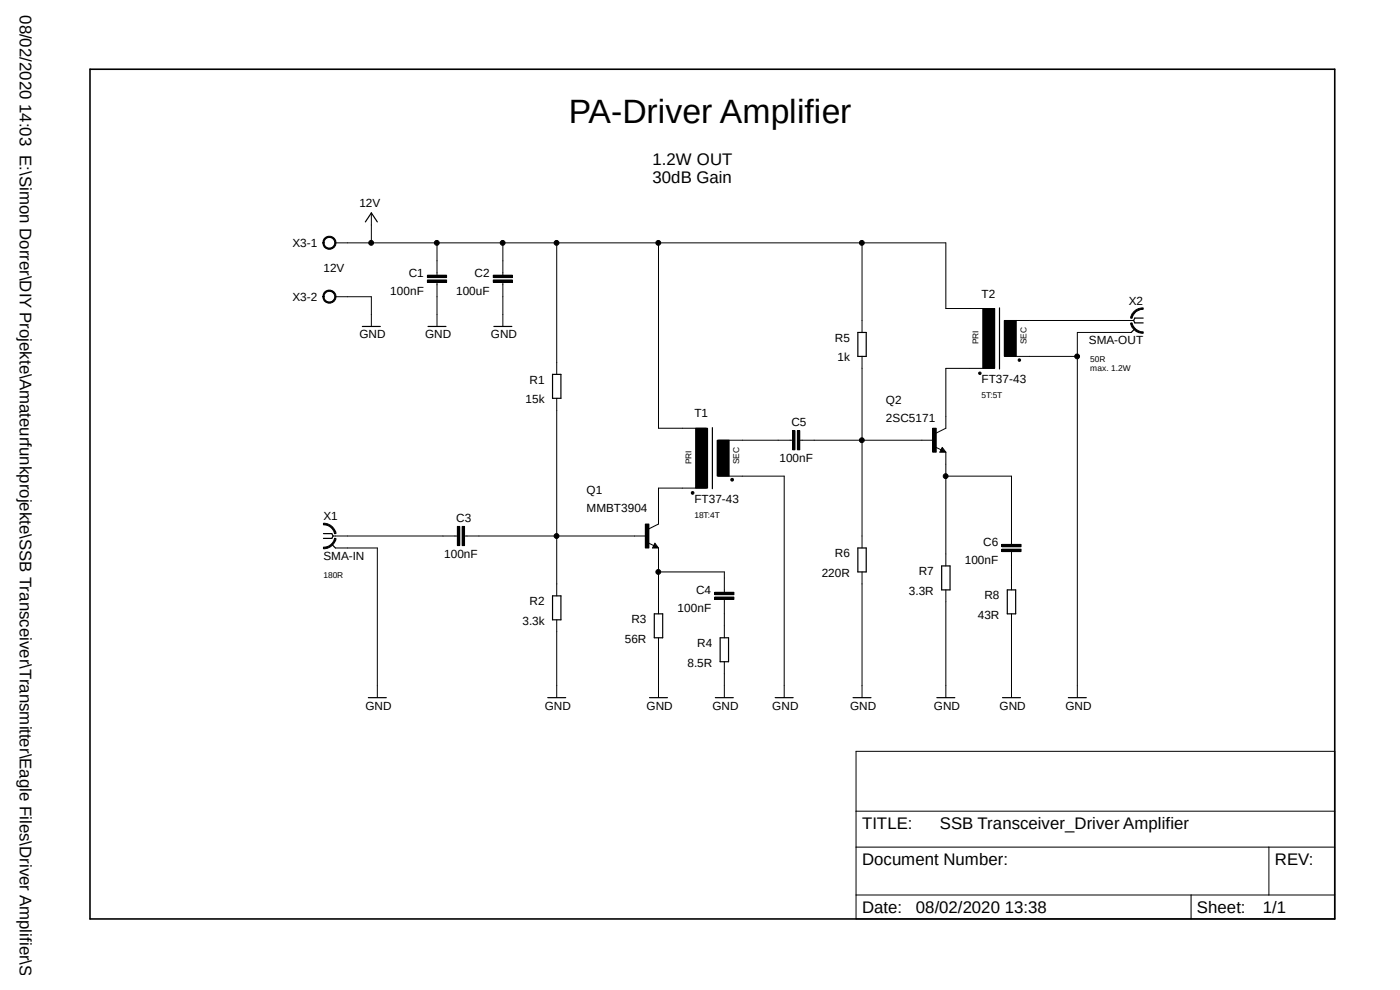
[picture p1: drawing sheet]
<svg xmlns="http://www.w3.org/2000/svg" width="297mm" height="210mm" viewBox="0 0 297 210" stroke-linecap="round" stroke-linejoin="round" font-family="sans-serif">
<path d="M18.5 14.4l265 181.1M283.5 14.4l-265 181.1" fill="none" stroke="#fff" stroke-width=".21"/>
<path d="M19.1 14.7h264.1v180.2h-264.1z" fill="none" stroke="#000" stroke-width=".34"/>
<g fill="none" stroke="#000" stroke-width=".21">
<path d="M68.8 50.6a1.41 1.41 0 0 1 2.2 0 1.41 1.41 0 0 1-.6 2.2 1.41 1.41 0 0 1-1.9-1.3h.2a1.14 1.14 0 0 1 1.5-1.1 1.14 1.14 0 0 1 .6 1.8 1.14 1.14 0 0 1-1.8 0l-.3-.7h-.2zM71.2 51.5h129.5v13.9h10.1M78.8 45.2v6.3M90.7 58.4h4v.5h-4zM90.7 59.4h4v.5h-4zM92.7 51.5v6.9M92.7 59.9v9.4M104.6 58.4h4.1v.5h-4.1zM104.6 59.4h4.1v.5h-4.1zM106.7 51.5v6.9M106.7 59.9v9.4M118.1 51.5v27.9"/>
<path d="M139.7 51.5v39.3h10.2M182.9 51.5v19M68.8 62a1.41 1.41 0 0 1 2.2 .1 1.41 1.41 0 0 1-.6 2.1 1.41 1.41 0 0 1-1.9-1.3h.2a1.14 1.14 0 0 1 1.5-1 1.14 1.14 0 0 1 .6 1.7 1.14 1.14 0 0 1-1.8 .1l-.3-.8h-.2zM71.2 62.9h7.6v6.4M182.9 75.6v40.6M207.7 79h.4v.4h-.4zM208.5 65.4h2.5v12.7h-2.5zM210.8 78.1h-10.1v12.7l-2.1 1.1M213.1 68h2.5v7.6h-2.5zM213.3 75.6h15.3M213.3 68h27.2M216.1 76.2h.4v.4h-.4z"/>
<path d="M239.9 68.5h.3a2.46 2.46 0 0 0 2.3 1.9v.3a2.57 2.57 0 0 1-2.6-2.2zM240 70.5h-11.4v77.5M240.6 66.1a2.55 2.55 0 0 1 1.9-.8v.3a2.35 2.35 0 0 0-2.3 1.9h-.3v-.3zM118.1 84.5v41.9M147.6 90.8h2.5v12.7h-2.5zM152.1 93.4h2.6v7.6h-2.6zM152.4 93.4h15.7M168.1 91.4h.6v4h-.6zM169.2 91.4h.5v4h-.5zM169.7 93.4h28.4M197.9 90.8h.7v5.1h-.7zM198.4 94.8l1.2 .6"/>
<path d="M199.9 94.9l.8 1h-1.3zM200.7 95.9v24.2M68.6 116.1a2.35 2.35 0 0 0 2.4-1.9l.3 .1a2.69 2.69 0 0 1-2.7 2.1zM68.6 111a2.68 2.68 0 0 1 2.7 2.2h-.3a2.35 2.35 0 0 0-2.4-1.9zM70.7 113.7h26.3M71.2 116.2h8.9v31.8M97 111.7h.5v4h-.5zM98 111.7h.6v4h-.6zM98.6 113.7h38.6M136.9 111.2h.8v5h-.8zM137.5 115.1l1.2 .6M138.9 115.2l.8 1h-1.3z"/>
<path d="M139.7 116.2v14M149.9 103.5h-10.2v7.7l-2 1M152.4 101h14v47M200.7 101h13.9v14.5M212.6 115.5h4v.5h-4zM212.6 116.5h4v.5h-4zM214.6 117v8.1M118.1 131.5v16.5M139.7 135.3v12.7M139.7 121.3h14v4.3M151.6 125.6h4.1v.6h-4.1zM151.6 126.7h4.1v.5h-4.1z"/>
<path d="M153.7 127.2v8.1M182.9 121.3v26.7M200.7 125.1v22.9M214.6 130.2v17.8M153.7 140.4v7.6M181.6 159.4h101.6v35.5h-101.6zM181.6 179.7h101.6M181.6 172.1h101.6M269.2 179.7v10.2M181.6 189.9h101.6M252.7 189.9v5"/>
<circle cx="78.7" cy="51.5" r=".51"/>
<circle cx="92.7" cy="51.5" r=".51"/>
<circle cx="106.6" cy="51.5" r=".51"/>
<circle cx="118.1" cy="51.5" r=".51"/>
<circle cx="139.7" cy="51.5" r=".51"/>
<circle cx="182.8" cy="51.5" r=".51"/>
<circle cx="228.5" cy="75.6" r=".51"/>
<circle cx="182.8" cy="93.4" r=".51"/>
<circle cx="118.1" cy="113.7" r=".51"/>
<circle cx="146.9" cy="104.6" r=".3"/>
<circle cx="155.3" cy="101.8" r=".3"/>
<circle cx="200.6" cy="101" r=".51"/>
<circle cx="139.7" cy="121.3" r=".51"/>
</g>
<g fill="none" stroke="#000" stroke-width=".25">
<path d="M77.5 47.1l1.3-1.9 1.3 1.9M76.9 69.3h3.8M90.8 69.3h3.8M104.8 69.3h3.8M117.2 79.4h1.8v5.1h-1.8zM182 70.5h1.8v5.1h-1.8zM212 65.3v13M240.7 69.8l-.7 .7M242.5 67.5h-1.8l-.2 .5 .2 .5h1.8M151.1 90.7v13M199.9 95.4l.1 .3h-.4l.3-.5 .5 .6h-.8M68.6 113.2h1.8l.3 .5-.3 .5h-1.8"/>
<path d="M70.4 115.5l.8 .7M138.9 115.7l.2 .3h-.4l.2-.5 .5 .6h-.7M182 116.2h1.8v5.1h-1.8zM117.2 126.4h1.8v5.1h-1.8zM138.8 130.2h1.8v5.1h-1.8zM152.8 135.3h1.8v5.1h-1.8zM199.8 120.1h1.7v5h-1.7zM213.7 125.1h1.8v5.1h-1.8zM78.1 148h3.9M116.2 148h3.8M137.8 148h3.8M151.8 148h3.8"/>
<path d="M164.5 148h3.8M181 148h3.8M198.8 148h3.8M212.7 148h3.8M226.7 148h3.8"/>
</g>
<g fill="#000">
<path d="M68.8 50.6a1.41 1.41 0 0 1 2.2 0 1.41 1.41 0 0 1-.6 2.2 1.41 1.41 0 0 1-1.9-1.3h.2a1.14 1.14 0 0 1 1.5-1.1 1.14 1.14 0 0 1 .6 1.8 1.14 1.14 0 0 1-1.8 0l-.3-.7h-.2z" fill-rule="evenodd"/>
<path d="M90.7 58.4h4v.5h-4z" fill-rule="evenodd"/>
<path d="M90.7 59.4h4v.5h-4z" fill-rule="evenodd"/>
<path d="M104.6 58.4h4.1v.5h-4.1z" fill-rule="evenodd"/>
<path d="M104.6 59.4h4.1v.5h-4.1z" fill-rule="evenodd"/>
<path d="M68.8 62a1.41 1.41 0 0 1 2.2 .1 1.41 1.41 0 0 1-.6 2.1 1.41 1.41 0 0 1-1.9-1.3h.2a1.14 1.14 0 0 1 1.5-1 1.14 1.14 0 0 1 .6 1.7 1.14 1.14 0 0 1-1.8 .1l-.3-.8h-.2z" fill-rule="evenodd"/>
<path d="M207.7 79h.4v.4h-.4z" fill-rule="evenodd"/>
<path d="M208.5 65.4h2.5v12.7h-2.5z" fill-rule="evenodd"/>
<path d="M213.1 68h2.5v7.6h-2.5z" fill-rule="evenodd"/>
<path d="M216.1 76.2h.4v.4h-.4z" fill-rule="evenodd"/>
<path d="M239.9 68.5h.3a2.46 2.46 0 0 0 2.3 1.9v.3a2.57 2.57 0 0 1-2.6-2.2z" fill-rule="evenodd"/>
<path d="M240.6 66.1a2.55 2.55 0 0 1 1.9-.8v.3a2.35 2.35 0 0 0-2.3 1.9h-.3v-.3z" fill-rule="evenodd"/>
<path d="M147.6 90.8h2.5v12.7h-2.5z" fill-rule="evenodd"/>
<path d="M152.1 93.4h2.6v7.6h-2.6z" fill-rule="evenodd"/>
<path d="M168.1 91.4h.6v4h-.6z" fill-rule="evenodd"/>
<path d="M169.2 91.4h.5v4h-.5z" fill-rule="evenodd"/>
<path d="M197.9 90.8h.7v5.1h-.7z" fill-rule="evenodd"/>
<path d="M68.6 116.1a2.35 2.35 0 0 0 2.4-1.9l.3 .1a2.69 2.69 0 0 1-2.7 2.1z" fill-rule="evenodd"/>
<path d="M68.6 111a2.68 2.68 0 0 1 2.7 2.2h-.3a2.35 2.35 0 0 0-2.4-1.9z" fill-rule="evenodd"/>
<path d="M97 111.7h.5v4h-.5z" fill-rule="evenodd"/>
<path d="M98 111.7h.6v4h-.6z" fill-rule="evenodd"/>
<path d="M136.9 111.2h.8v5h-.8z" fill-rule="evenodd"/>
<path d="M212.6 115.5h4v.5h-4z" fill-rule="evenodd"/>
<path d="M212.6 116.5h4v.5h-4z" fill-rule="evenodd"/>
<path d="M151.6 125.6h4.1v.6h-4.1z" fill-rule="evenodd"/>
<path d="M151.6 126.7h4.1v.5h-4.1z" fill-rule="evenodd"/>
<circle cx="78.7" cy="51.5" r=".51"/>
<circle cx="92.7" cy="51.5" r=".51"/>
<circle cx="106.6" cy="51.5" r=".51"/>
<circle cx="118.1" cy="51.5" r=".51"/>
<circle cx="139.7" cy="51.5" r=".51"/>
<circle cx="182.8" cy="51.5" r=".51"/>
<circle cx="228.5" cy="75.6" r=".51"/>
<circle cx="182.8" cy="93.4" r=".51"/>
<circle cx="118.1" cy="113.7" r=".51"/>
<circle cx="146.9" cy="104.6" r=".3"/>
<circle cx="155.3" cy="101.8" r=".3"/>
<circle cx="200.6" cy="101" r=".51"/>
<circle cx="139.7" cy="121.3" r=".51"/>
</g>
<text font-size="7.2" x="120.7" y="26.1">PA-Driver Amplifier</text>
<g font-size="3.6">
<text x="4.2" y="3.2" transform="rotate(90 4.2 3.2)">08/02/2020 14:03 E:\Simon Dorrer\DIY Projekte\Amateurfunkprojekte\SSB Transceiver\Transmitter\Eagle Files\Driver Amplifier\SSB</text>
<text x="138.4" y="35">1.2W OUT</text>
<text x="138.4" y="38.8">30dB Gain</text>
<text x="182.9" y="175.9">TITLE:</text>
<text x="199.4" y="175.9">SSB Transceiver_Driver Amplifier</text>
<text x="182.9" y="183.5">Document Number:</text>
<text x="270.5" y="183.5">REV:</text>
<text x="182.9" y="193.7">Date:</text>
<text x="194.3" y="193.7">08/02/2020 13:38</text>
<text x="253.9" y="193.7">Sheet:</text>
<text x="267.9" y="193.7">1/1</text>
</g>
<g font-size="2.5">
<text x="76.2" y="43.9">12V</text>
<text x="62.1" y="52.4">X3-1</text>
<text x="68.6" y="57.7">12V</text>
<text x="86.7" y="58.8">C1</text>
<text x="100.7" y="58.8">C2</text>
<text x="62.1" y="63.8">X3-2</text>
<text x="82.8" y="62.6">100nF</text>
<text x="96.8" y="62.6">100uF</text>
<text x="208.2" y="63.2">T2</text>
<text x="239.5" y="64.7">X2</text>
<text x="76.2" y="71.8">GND</text>
<text x="90.2" y="71.8">GND</text>
<text x="104.1" y="71.8">GND</text>
<text x="177.1" y="72.6">R5</text>
<text x="177.7" y="76.6">1k</text>
<text x="231" y="73.1">SMA-OUT</text>
<text x="112.4" y="81.4">R1</text>
<text x="208.2" y="81.3">FT37-43</text>
<text x="111.5" y="85.5">15k</text>
<text x="147.3" y="88.6">T1</text>
<text x="188" y="89.6">2SC5171</text>
<text x="188" y="85.8">Q2</text>
<text x="167.9" y="90.5">C5</text>
<text x="165.4" y="98.1">100nF</text>
<text x="124.5" y="104.8">Q1</text>
<text x="147.3" y="106.7">FT37-43</text>
<text x="68.6" y="110.4">X1</text>
<text x="96.8" y="110.8">C3</text>
<text x="124.5" y="108.6">MMBT3904</text>
<text x="68.6" y="118.8">SMA-IN</text>
<text x="94.2" y="118.4">100nF</text>
<text x="177.1" y="118.2">R6</text>
<text x="204.7" y="119.7">100nF</text>
<text x="208.6" y="115.9">C6</text>
<text x="174.3" y="122.3">220R</text>
<text x="194.9" y="122">R7</text>
<text x="112.4" y="128.4">R2</text>
<text x="143.8" y="129.8">100nF</text>
<text x="147.7" y="126">C4</text>
<text x="192.8" y="126.2">3.3R</text>
<text x="207.4" y="131.2">43R</text>
<text x="208.8" y="127.1">R8</text>
<text x="110.8" y="132.5">3.3k</text>
<text x="132.5" y="136.3">56R</text>
<text x="133.9" y="132.2">R3</text>
<text x="147.9" y="137.3">R4</text>
<text x="145.8" y="141.4">8.5R</text>
<text x="77.5" y="150.5">GND</text>
<text x="115.6" y="150.5">GND</text>
<text x="137.2" y="150.5">GND</text>
<text x="151.1" y="150.5">GND</text>
<text x="163.8" y="150.5">GND</text>
<text x="180.3" y="150.5">GND</text>
<text x="198.1" y="150.5">GND</text>
<text x="212" y="150.5">GND</text>
<text x="226" y="150.5">GND</text>
</g>
<g font-size="1.8">
<text x="207.6" y="73.1" transform="rotate(-90 207.6 73.1)">PRI</text>
<text x="217.8" y="73.1" transform="rotate(-90 217.8 73.1)">SEC</text>
<text x="231.3" y="76.9">50R</text>
<text x="231.3" y="78.8">max. 1.2W</text>
<text x="208.2" y="84.5">5T:5T</text>
<text x="146.7" y="98.5" transform="rotate(-90 146.7 98.5)">PRI</text>
<text x="156.8" y="98.5" transform="rotate(-90 156.8 98.5)">SEC</text>
<text x="147.3" y="109.9">18T:4T</text>
<text x="68.6" y="122.6">180R</text>
</g>
</svg>
